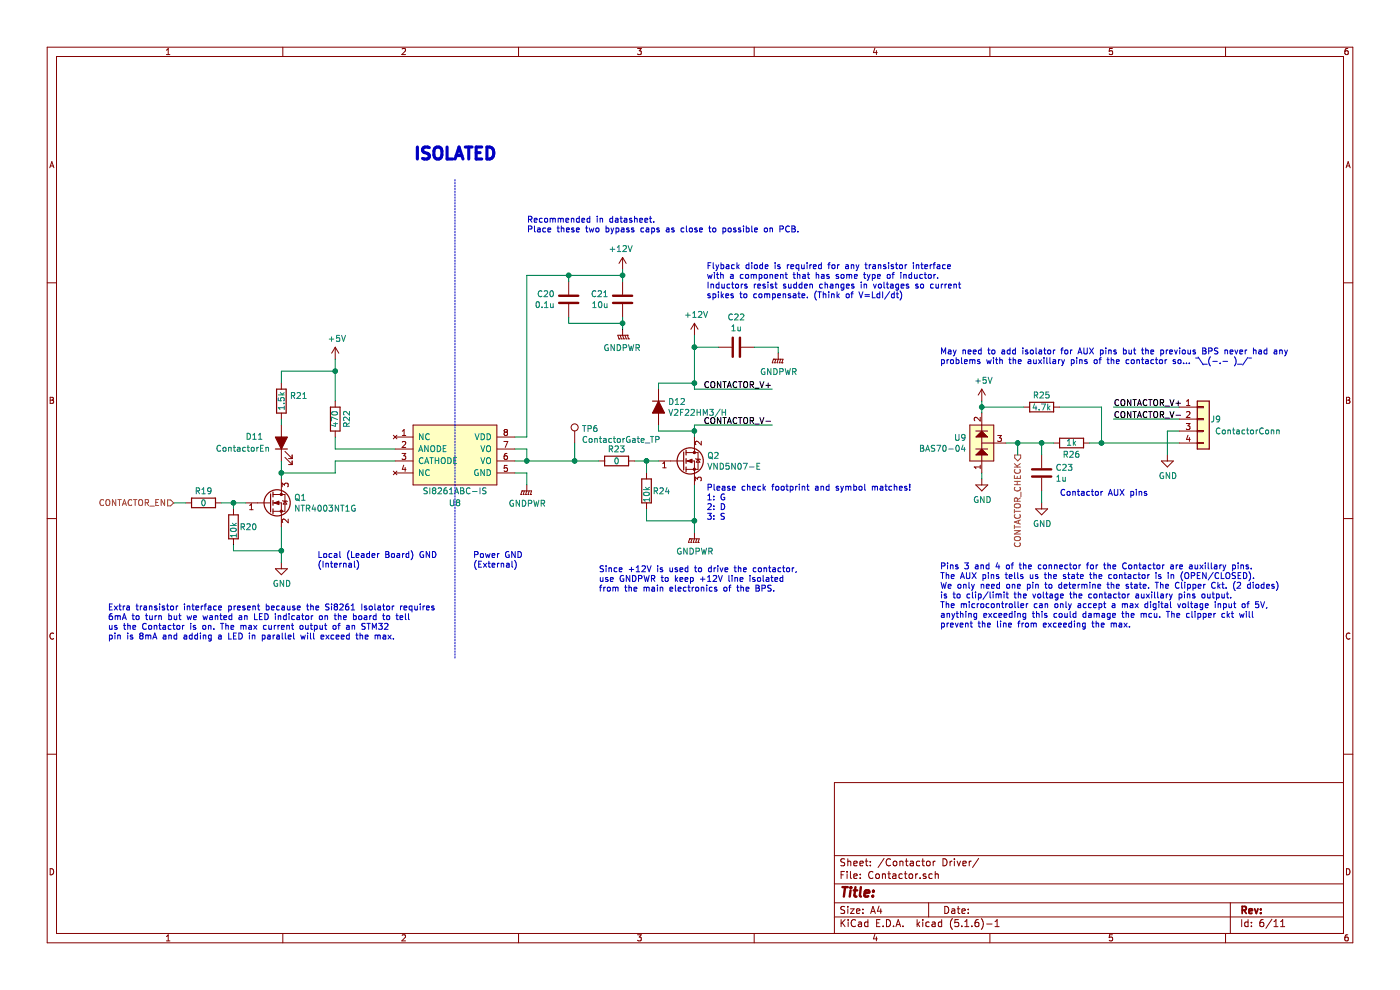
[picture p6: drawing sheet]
EESchema Schematic File Version 4
EELAYER 30 0
EELAYER END
$Descr A4 11693 8268
encoding utf-8
Sheet 6 11
Title ""
Date ""
Rev ""
Comp ""
Comment1 ""
Comment2 ""
Comment3 ""
Comment4 ""
$EndDescr
$Comp
L Connector_Generic:Conn_01x04 J9
U 1 1
P 10050 3500
F 0 "J9" H 10200 3500 50  0000 R CNN
F 1 "ContactorConn" H 10700 3400 50  0000 R CNN
F 2 "UTSVT_Connectors:Molex_MicroFit3.0_1x4xP3.00mm_PolarizingPeg_Vertical" H 10050 3500 50  0001 C CNN
F 3 "~" H 10050 3500 50  0001 C CNN
	1    10050 3500
	1    0    0    -1  
$EndComp
$Comp
L power:GND #PWR061
U 1 1
P 9750 3800
F 0 "#PWR061" H 9750 3550 50  0001 C CNN
F 1 "GND" H 9755 3627 50  0000 C CNN
F 2 "" H 9750 3800 50  0001 C CNN
F 3 "" H 9750 3800 50  0001 C CNN
	1    9750 3800
	1    0    0    -1  
$EndComp
$Comp
L Device:R R26
U 1 1
P 8950 3700
F 0 "R26" V 8850 3700 50  0000 C CNN
F 1 "1k" V 8950 3700 50  0000 C CNN
F 2 "Resistor_SMD:R_0805_2012Metric" V 8880 3700 50  0001 C CNN
F 3 "~" H 8950 3700 50  0001 C CNN
	1    8950 3700
	0    -1   -1   0   
$EndComp
Wire Wire Line
	9750 3800 9750 3600
Wire Wire Line
	9850 3700 9200 3700
$Comp
L Device:C C23
U 1 1
P 8700 3950
F 0 "C23" H 8815 3996 50  0000 L CNN
F 1 "1u" H 8815 3905 50  0000 L CNN
F 2 "Capacitor_SMD:C_0805_2012Metric" H 8738 3800 50  0001 C CNN
F 3 "~" H 8700 3950 50  0001 C CNN
	1    8700 3950
	1    0    0    -1  
$EndComp
Wire Wire Line
	8700 3800 8700 3700
Wire Wire Line
	8700 3700 8800 3700
Wire Wire Line
	8700 4200 8700 4100
$Comp
L power:GND #PWR060
U 1 1
P 8700 4200
F 0 "#PWR060" H 8700 3950 50  0001 C CNN
F 1 "GND" H 8705 4027 50  0000 C CNN
F 2 "" H 8700 4200 50  0001 C CNN
F 3 "" H 8700 4200 50  0001 C CNN
	1    8700 4200
	1    0    0    -1  
$EndComp
Connection ~ 8700 3700
$Comp
L power:GND #PWR059
U 1 1
P 8200 4000
F 0 "#PWR059" H 8200 3750 50  0001 C CNN
F 1 "GND" H 8205 3827 50  0000 C CNN
F 2 "" H 8200 4000 50  0001 C CNN
F 3 "" H 8200 4000 50  0001 C CNN
	1    8200 4000
	1    0    0    -1  
$EndComp
Wire Wire Line
	8200 4000 8200 3950
$Comp
L power:+5V #PWR058
U 1 1
P 8200 3350
F 0 "#PWR058" H 8200 3200 50  0001 C CNN
F 1 "+5V" H 8215 3523 50  0000 C CNN
F 2 "" H 8200 3350 50  0001 C CNN
F 3 "" H 8200 3350 50  0001 C CNN
	1    8200 3350
	1    0    0    -1  
$EndComp
Text HLabel 8500 3800 3    50   Output ~ 0
CONTACTOR_CHECK
Wire Wire Line
	8500 3800 8500 3700
Connection ~ 8500 3700
Wire Wire Line
	8500 3700 8700 3700
Wire Wire Line
	8400 3700 8500 3700
Wire Wire Line
	9850 3500 9300 3500
Text Label 9300 3500 0    50   ~ 0
CONTACTOR_V-
Wire Wire Line
	9300 3400 9850 3400
Text Label 9300 3400 0    50   ~ 0
CONTACTOR_V+
Wire Wire Line
	9750 3600 9850 3600
Wire Wire Line
	5800 3250 6450 3250
Wire Wire Line
	5800 3550 5800 3600
$Comp
L Device:Q_NMOS_GDS Q2
U 1 1
P 5700 3850
F 0 "Q2" H 5905 3896 50  0000 L CNN
F 1 "VND5N07-E" H 5905 3805 50  0000 L CNN
F 2 "Package_TO_SOT_SMD:TO-252-2" H 5900 3950 50  0001 C CNN
F 3 "~" H 5700 3850 50  0001 C CNN
	1    5700 3850
	1    0    0    -1  
$EndComp
Text Label 6450 3250 2    50   ~ 0
CONTACTOR_V+
Wire Wire Line
	5800 3550 6450 3550
Text Label 6450 3550 2    50   ~ 0
CONTACTOR_V-
$Comp
L Device:R R24
U 1 1
P 5400 4100
F 0 "R24" H 5450 4100 50  0000 L CNN
F 1 "10k" V 5400 4000 50  0000 L CNN
F 2 "Resistor_SMD:R_0805_2012Metric" V 5330 4100 50  0001 C CNN
F 3 "~" H 5400 4100 50  0001 C CNN
	1    5400 4100
	1    0    0    -1  
$EndComp
Wire Wire Line
	5400 3950 5400 3850
Wire Wire Line
	5400 3850 5500 3850
Wire Wire Line
	5400 4250 5400 4350
Wire Wire Line
	5400 4350 5800 4350
Wire Wire Line
	5800 4350 5800 4050
Wire Wire Line
	5800 4450 5800 4350
Connection ~ 5800 4350
$Comp
L Device:R R23
U 1 1
P 5150 3850
F 0 "R23" V 5050 3850 50  0000 C CNN
F 1 "0" V 5150 3850 50  0000 C CNN
F 2 "Resistor_SMD:R_0805_2012Metric" V 5080 3850 50  0001 C CNN
F 3 "~" H 5150 3850 50  0001 C CNN
	1    5150 3850
	0    1    1    0   
$EndComp
Wire Wire Line
	5300 3850 5400 3850
Connection ~ 5400 3850
Text Notes 5000 4950 0    50   ~ 0
Since +12V is used to drive the contactor,\nuse GNDPWR to keep +12V line isolated\nfrom the main electronics of the BPS.
Text Notes 4400 1950 0    50   ~ 0
Recommended in datasheet.\nPlace these two bypass caps as close to possible on PCB.
Wire Wire Line
	4300 3650 4400 3650
Wire Wire Line
	4400 4050 4400 3950
Wire Wire Line
	4400 3950 4300 3950
$Comp
L Device:R R22
U 1 1
P 2800 3500
F 0 "R22" V 2700 3500 50  0000 C CNN
F 1 "470" V 2800 3500 50  0000 C CNN
F 2 "Resistor_SMD:R_0805_2012Metric" V 2730 3500 50  0001 C CNN
F 3 "~" H 2800 3500 50  0001 C CNN
	1    2800 3500
	-1   0    0    1   
$EndComp
Text HLabel 1450 4200 0    50   Input ~ 0
CONTACTOR_EN
Text Notes 5900 4350 0    50   ~ 0
Please check footprint and symbol matches!\n1: G\n2: D\n3: S
$Comp
L Device:D_ALT D12
U 1 1
P 5500 3400
F 0 "D12" V 5454 3479 50  0000 L CNN
F 1 "V2F22HM3/H" V 5545 3479 50  0000 L CNN
F 2 "UTSVT_Passive:V2F22HM" H 5500 3400 50  0001 C CNN
F 3 "https://www.mouser.com/datasheet/2/427/v2f22-1767661.pdf" H 5500 3400 50  0001 C CNN
F 4 "https://www.mouser.com/ProductDetail/Vishay-Semiconductors/V2F22HM3-H?qs=BJlw7L4Cy78MY7ajCA04cw%3D%3D" V 5500 3400 50  0001 C CNN "Mouser"
	1    5500 3400
	0    1    1    0   
$EndComp
Wire Wire Line
	5500 3250 5500 3200
Wire Wire Line
	5500 3200 5800 3200
Connection ~ 5800 3200
Wire Wire Line
	5800 3200 5800 3250
Wire Wire Line
	5500 3550 5500 3600
Wire Wire Line
	5500 3600 5800 3600
Connection ~ 5800 3600
Wire Wire Line
	5800 3600 5800 3650
Wire Wire Line
	4300 3850 4400 3850
$Comp
L Connector:TestPoint TP6
U 1 1
P 4800 3700
F 0 "TP6" H 4858 3820 50  0000 L CNN
F 1 "ContactorGate_TP" H 4858 3729 50  0000 L CNN
F 2 "TestPoint:TestPoint_Keystone_5005-5009_Compact" H 5000 3700 50  0001 C CNN
F 3 "~" H 5000 3700 50  0001 C CNN
	1    4800 3700
	1    0    0    -1  
$EndComp
Wire Wire Line
	4800 3700 4800 3850
Connection ~ 4800 3850
$Comp
L Device:R R21
U 1 1
P 2350 3350
F 0 "R21" H 2420 3396 50  0000 L CNN
F 1 "1.5k" V 2350 3350 50  0000 C CNN
F 2 "Resistor_SMD:R_0805_2012Metric" V 2280 3350 50  0001 C CNN
F 3 "~" H 2350 3350 50  0001 C CNN
	1    2350 3350
	1    0    0    -1  
$EndComp
Wire Wire Line
	2350 3200 2350 3100
$Comp
L Device:LED_ALT D11
U 1 1
P 2350 3700
F 0 "D11" V 2400 4000 50  0000 R CNN
F 1 "ContactorEn" V 2300 4250 50  0000 R CNN
F 2 "LED_SMD:LED_0805_2012Metric" H 2350 3700 50  0001 C CNN
F 3 "~" H 2350 3700 50  0001 C CNN
F 4 "Green" V 2350 3700 50  0001 C CNN "Color"
F 5 "APTD2012LCGCK" V 2350 3700 50  0001 C CNN "P/N"
	1    2350 3700
	0    -1   -1   0   
$EndComp
Wire Wire Line
	2350 3550 2350 3500
$Comp
L Device:R R25
U 1 1
P 8700 3400
F 0 "R25" V 8600 3400 50  0000 C CNN
F 1 "4.7k" V 8700 3400 50  0000 C CNN
F 2 "Resistor_SMD:R_0805_2012Metric" V 8630 3400 50  0001 C CNN
F 3 "~" H 8700 3400 50  0001 C CNN
	1    8700 3400
	0    1    1    0   
$EndComp
Wire Wire Line
	8200 3350 8200 3400
Wire Wire Line
	8200 3400 8550 3400
Connection ~ 8200 3400
Wire Wire Line
	8200 3400 8200 3450
Wire Wire Line
	8850 3400 9200 3400
Wire Wire Line
	9200 3400 9200 3700
Connection ~ 9200 3700
Wire Wire Line
	9200 3700 9100 3700
$Comp
L power:GNDPWR #PWR056
U 1 1
P 5800 4450
F 0 "#PWR056" H 5800 4250 50  0001 C CNN
F 1 "GNDPWR" H 5804 4296 50  0000 C CNN
F 2 "" H 5800 4400 50  0001 C CNN
F 3 "" H 5800 4400 50  0001 C CNN
	1    5800 4450
	1    0    0    -1  
$EndComp
$Comp
L power:GNDPWR #PWR052
U 1 1
P 4400 4050
F 0 "#PWR052" H 4400 3850 50  0001 C CNN
F 1 "GNDPWR" H 4404 3896 50  0000 C CNN
F 2 "" H 4400 4000 50  0001 C CNN
F 3 "" H 4400 4000 50  0001 C CNN
	1    4400 4050
	1    0    0    -1  
$EndComp
Wire Wire Line
	4800 3850 5000 3850
Wire Wire Line
	2800 3100 2350 3100
Wire Wire Line
	2800 3750 3300 3750
$Comp
L Device:Q_NMOS_GSD Q?
U 1 1
P 2250 4200
AR Path="/5C392C6A/5C9B865E" Ref="Q?"  Part="1" 
AR Path="/5C38C674/5C9B865E" Ref="Q1"  Part="1" 
F 0 "Q1" H 2455 4246 50  0000 L CNN
F 1 "NTR4003NT1G" H 2455 4155 50  0000 L CNN
F 2 "Package_TO_SOT_SMD:SOT-23" H 2450 4300 50  0001 C CNN
F 3 "~" H 2250 4200 50  0001 C CNN
	1    2250 4200
	1    0    0    -1  
$EndComp
$Comp
L power:GND #PWR?
U 1 1
P 2350 4700
AR Path="/5C392C6A/5C9B866F" Ref="#PWR?"  Part="1" 
AR Path="/5C38C674/5C9B866F" Ref="#PWR050"  Part="1" 
F 0 "#PWR050" H 2350 4450 50  0001 C CNN
F 1 "GND" H 2355 4527 50  0000 C CNN
F 2 "" H 2350 4700 50  0001 C CNN
F 3 "" H 2350 4700 50  0001 C CNN
	1    2350 4700
	1    0    0    -1  
$EndComp
Wire Wire Line
	2350 4700 2350 4600
Connection ~ 2350 4600
Wire Wire Line
	1450 4200 1550 4200
Wire Wire Line
	2350 3850 2350 3950
Wire Wire Line
	2800 3650 2800 3750
Wire Wire Line
	2800 3100 2800 3350
Wire Wire Line
	2800 3850 2800 3950
Wire Wire Line
	2800 3950 2350 3950
Wire Wire Line
	2800 3850 3300 3850
Connection ~ 2350 3950
Wire Wire Line
	2350 3950 2350 4000
$Comp
L power:+5V #PWR051
U 1 1
P 2800 3000
F 0 "#PWR051" H 2800 2850 50  0001 C CNN
F 1 "+5V" H 2815 3173 50  0000 C CNN
F 2 "" H 2800 3000 50  0001 C CNN
F 3 "" H 2800 3000 50  0001 C CNN
	1    2800 3000
	1    0    0    -1  
$EndComp
Wire Wire Line
	2800 3000 2800 3100
Connection ~ 2800 3100
$Comp
L Device:R R19
U 1 1
P 1700 4200
F 0 "R19" V 1600 4200 50  0000 C CNN
F 1 "0" V 1700 4200 50  0000 C CNN
F 2 "Resistor_SMD:R_0805_2012Metric" V 1630 4200 50  0001 C CNN
F 3 "~" H 1700 4200 50  0001 C CNN
	1    1700 4200
	0    1    1    0   
$EndComp
$Comp
L Device:R R20
U 1 1
P 1950 4400
F 0 "R20" H 2000 4400 50  0000 L CNN
F 1 "10k" V 1950 4300 50  0000 L CNN
F 2 "Resistor_SMD:R_0805_2012Metric" V 1880 4400 50  0001 C CNN
F 3 "~" H 1950 4400 50  0001 C CNN
	1    1950 4400
	1    0    0    -1  
$EndComp
Wire Wire Line
	2350 4400 2350 4600
Wire Wire Line
	1950 4550 1950 4600
Wire Wire Line
	1950 4600 2350 4600
Wire Wire Line
	1850 4200 1950 4200
Wire Wire Line
	1950 4200 1950 4250
Connection ~ 1950 4200
Wire Wire Line
	1950 4200 2050 4200
Wire Wire Line
	4300 3750 4400 3750
Wire Wire Line
	4400 3750 4400 3850
$Comp
L power:+12V #PWR055
U 1 1
P 5800 2800
F 0 "#PWR055" H 5800 2650 50  0001 C CNN
F 1 "+12V" H 5815 2973 50  0000 C CNN
F 2 "" H 5800 2800 50  0001 C CNN
F 3 "" H 5800 2800 50  0001 C CNN
	1    5800 2800
	1    0    0    -1  
$EndComp
Wire Wire Line
	6500 2950 6500 2900
$Comp
L power:GNDPWR #PWR057
U 1 1
P 6500 2950
F 0 "#PWR057" H 6500 2750 50  0001 C CNN
F 1 "GNDPWR" H 6504 2796 50  0000 C CNN
F 2 "" H 6500 2900 50  0001 C CNN
F 3 "" H 6500 2900 50  0001 C CNN
	1    6500 2950
	1    0    0    -1  
$EndComp
Wire Wire Line
	6500 2900 6300 2900
Wire Wire Line
	5800 2900 5800 3200
Wire Wire Line
	5800 2800 5800 2900
Connection ~ 5800 2900
Wire Wire Line
	6000 2900 5800 2900
$Comp
L Device:C C22
U 1 1
P 6150 2900
F 0 "C22" V 5898 2900 50  0000 C CNN
F 1 "1u" V 5989 2900 50  0000 C CNN
F 2 "Capacitor_SMD:C_0805_2012Metric" H 6188 2750 50  0001 C CNN
F 3 "~" H 6150 2900 50  0001 C CNN
	1    6150 2900
	0    1    1    0   
$EndComp
Text Notes 900  5350 0    50   ~ 0
Extra transistor interface present because the Si8261 Isolator requires\n6mA to turn but we wanted an LED indicator on the board to tell\nus the Contactor is on. The max current output of an STM32\npin is 8mA and adding a LED in parallel will exceed the max.
Text Notes 7850 5250 0    50   ~ 0
Pins 3 and 4 of the connector for the Contactor are auxillary pins.\nThe AUX pins tells us the state the contactor is in (OPEN/CLOSED).\nWe only need one pin to determine the state. The Clipper Ckt. (2 diodes)\nis to clip/limit the voltage the contactor auxillary pins output.\nThe microcontroller can only accept a max digital voltage input of 5V,\nanything exceeding this could damage the mcu. The clipper ckt will\nprevent the line from exceeding the max.
Text Notes 8850 4150 0    50   ~ 0
Contactor AUX pins
Text Notes 5900 2500 0    50   ~ 0
Flyback diode is required for any transistor interface\nwith a component that has some type of inductor.\nInductors resist sudden changes in voltages so current\nspikes to compensate. (Think of V=LdI/dt)
Text Notes 7850 3050 0    50   ~ 0
May need to add isolator for AUX pins but the previous BPS never had any\nproblems with the auxillary pins of the contactor so... ¯\_(-.- )_/¯
$Comp
L utsvt-bps:SI8261ABC-IS U8
U 1 1
P 3800 3550
F 0 "U8" H 3800 2900 50  0000 C CNN
F 1 "SI8261ABC-IS" H 3800 3000 50  0000 C CNN
F 2 "Package_SO:SOIC-8_3.9x4.9mm_P1.27mm" H 3800 3550 50  0001 C CNN
F 3 "https://www.silabs.com/documents/public/data-sheets/Si826x.pdf" H 3800 3550 50  0001 C CNN
F 4 "2.2V" H 3800 3550 50  0001 C CNN "Vf"
F 5 "6mA" H 3800 3550 50  0001 C CNN "If"
	1    3800 3550
	1    0    0    -1  
$EndComp
$Comp
L utsvt-bps:BAS70-04 U9
U 1 1
P 8200 3500
F 0 "U9" H 8073 3346 50  0000 R CNN
F 1 "BAS70-04" H 8073 3255 50  0000 R CNN
F 2 "Package_TO_SOT_SMD:SOT-23" H 8650 3500 50  0001 C CNN
F 3 "" H 8650 3500 50  0001 C CNN
	1    8200 3500
	1    0    0    -1  
$EndComp
$Comp
L power:GNDPWR #PWR054
U 1 1
P 5200 2750
F 0 "#PWR054" H 5200 2550 50  0001 C CNN
F 1 "GNDPWR" H 5204 2596 50  0000 C CNN
F 2 "" H 5200 2700 50  0001 C CNN
F 3 "" H 5200 2700 50  0001 C CNN
	1    5200 2750
	-1   0    0    -1  
$EndComp
Wire Wire Line
	4750 2300 4400 2300
Connection ~ 4750 2300
Wire Wire Line
	5200 2300 5200 2350
Connection ~ 5200 2300
Wire Wire Line
	4750 2300 4750 2350
Wire Wire Line
	5200 2300 4750 2300
Wire Wire Line
	5200 2250 5200 2300
Wire Wire Line
	5200 2700 5200 2650
Connection ~ 5200 2700
Wire Wire Line
	4750 2700 4750 2650
Wire Wire Line
	5200 2700 4750 2700
Wire Wire Line
	5200 2750 5200 2700
$Comp
L Device:C C20
U 1 1
P 4750 2500
F 0 "C20" H 4865 2546 50  0000 L CNN
F 1 "0.1u" H 4865 2455 50  0000 L CNN
F 2 "Capacitor_SMD:C_0805_2012Metric" H 4788 2350 50  0001 C CNN
F 3 "~" H 4750 2500 50  0001 C CNN
	1    4750 2500
	-1   0    0    -1  
$EndComp
$Comp
L Device:C C21
U 1 1
P 5200 2500
F 0 "C21" H 5315 2546 50  0000 L CNN
F 1 "10u" H 5315 2455 50  0000 L CNN
F 2 "Capacitor_SMD:C_0805_2012Metric" H 5238 2350 50  0001 C CNN
F 3 "~" H 5200 2500 50  0001 C CNN
	1    5200 2500
	-1   0    0    -1  
$EndComp
$Comp
L power:+12V #PWR053
U 1 1
P 5200 2250
F 0 "#PWR053" H 5200 2100 50  0001 C CNN
F 1 "+12V" H 5215 2423 50  0000 C CNN
F 2 "" H 5200 2250 50  0001 C CNN
F 3 "" H 5200 2250 50  0001 C CNN
	1    5200 2250
	-1   0    0    -1  
$EndComp
Wire Wire Line
	4400 3850 4800 3850
Connection ~ 4400 3850
Wire Notes Line
	3800 1500 3800 5500
Text Notes 3450 1350 0    100  ~ 20
ISOLATED
Wire Wire Line
	4400 2300 4400 3650
Text Notes 3950 4750 0    50   ~ 0
Power GND\n(External)
Text Notes 2650 4750 0    50   ~ 0
Local (Leader Board) GND\n(Internal)
$EndSCHEMATC
